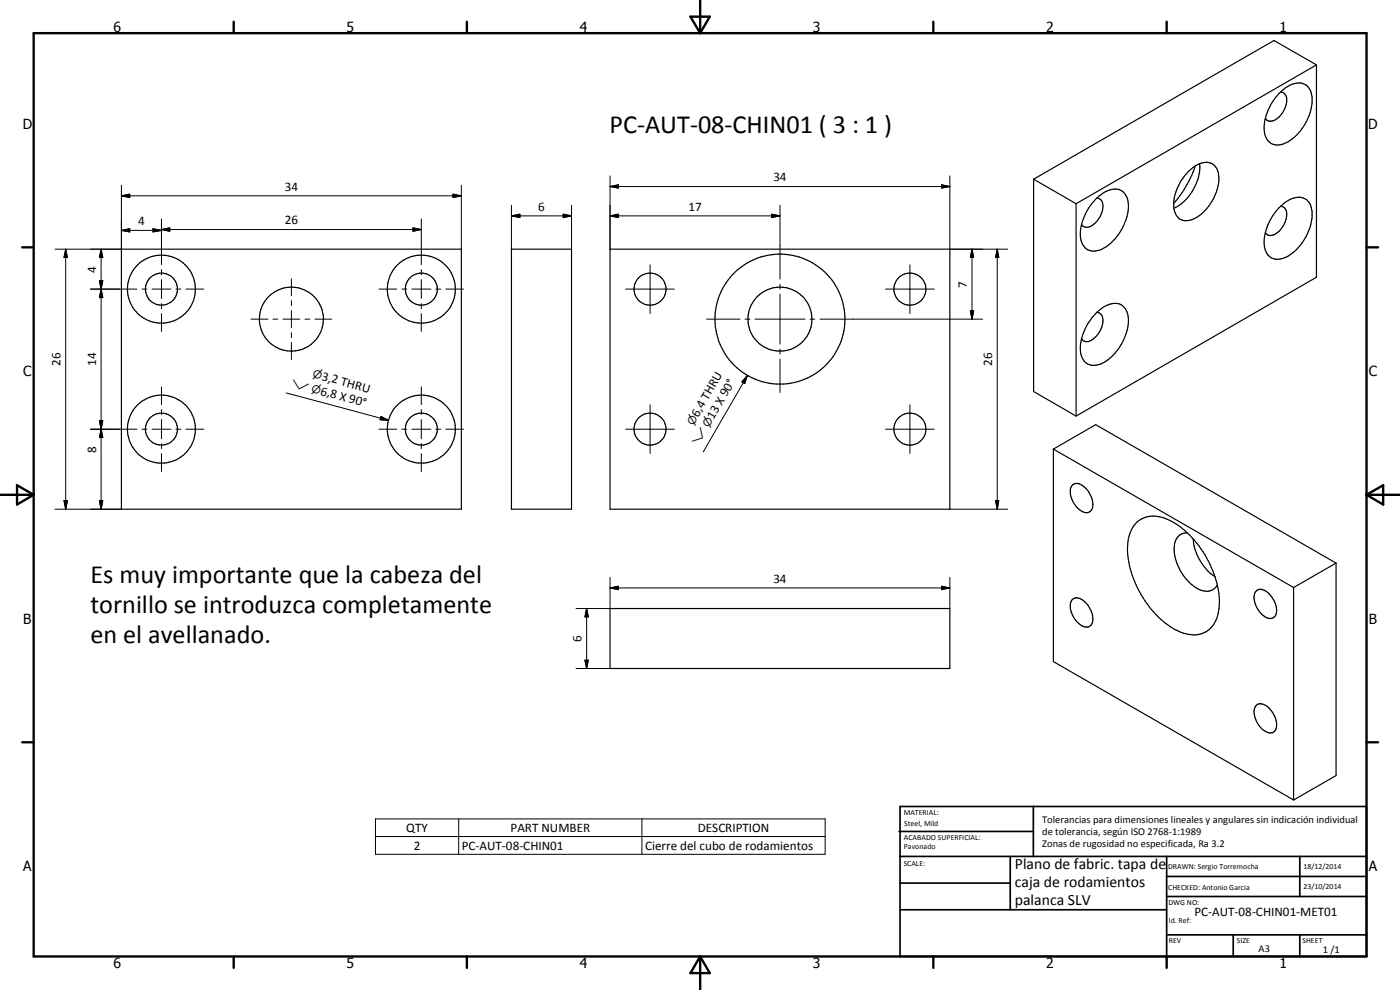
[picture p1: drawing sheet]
<svg xmlns="http://www.w3.org/2000/svg" width="420mm" height="297mm" viewBox="0 0 420 297" stroke-linecap="round" stroke-linejoin="round" font-family="sans-serif">
<g fill="none" stroke="#000" stroke-width=".35">
<path d="M395.1 19.5l-12.8-7.4-72.1 41.7M395.1 19.5l-72.2 41.6M395.1 19.5v63.7l-72.2 41.6M383.9 28a8.1 8.1 0 0 1 6.8-3 4.3 4.3 0 0 1 3.1 4.1 15.3 15.3 0 0 1-8.3 14 4.1 4.1 0 0 1-6.1-3.8 15.5 15.5 0 0 1 4.5-11.3zM384.3 27.6a2.25 2.25 0 0 1 1.9 2.9 6.2 6.2 0 0 1-5.2 5.9l-.6-.2-.6-.7M310.2 53.8l12.7 7.3M310.2 53.8v63.7l12.7 7.3M328.7 59.9a7.6 7.6 0 0 1 7.3-3 5.6 5.6 0 0 1 2.5 6.6 15.7 15.7 0 0 1-8.1 11.4 4.1 4.1 0 0 1-6.1-3.8 15.5 15.5 0 0 1 4.4-11.2zM329.1 59.4a2.19 2.19 0 0 1 1.9 3 7.2 7.2 0 0 1-4.5 5.8 1.87 1.87 0 0 1-1.9-.8M356.4 51.7a7.5 7.5 0 0 1 6.6-2.9 4.3 4.3 0 0 1 2.8 4.3 14.3 14.3 0 0 1-8.1 12.8 3.7 3.7 0 0 1-5.4-3.2 14.2 14.2 0 0 1 4.1-11zM358.7 49.8a32.4 32.4 0 0 1-6.5 11.2M360 49.1a14.3 14.3 0 0 1-7.7 13.4"/>
<path d="M36.4 74.8h102.1v78h-102.1zM153.5 74.8h18v78h-18zM183.1 74.8h102v78h-102zM322.9 61.1v63.7M383.9 62.3a7.9 7.9 0 0 1 6.8-3 4.2 4.2 0 0 1 3.1 4.1 15.2 15.2 0 0 1-8.8 14.2 4.2 4.2 0 0 1-5.6-4.7 15.8 15.8 0 0 1 4.5-10.6zM384.3 61.9a2.25 2.25 0 0 1 1.9 2.9 6.2 6.2 0 0 1-5.2 5.9l-.6-.2-.6-.7M328.7 94.1a7.6 7.6 0 0 1 7.3-2.9 5.6 5.6 0 0 1 2.5 6.6 15.5 15.5 0 0 1-8.1 11.4 4.1 4.1 0 0 1-6.1-3.8 15.5 15.5 0 0 1 4.4-11.3zM329.1 93.7a2.19 2.19 0 0 1 1.9 2.9 7.2 7.2 0 0 1-4.5 5.9l-1.2-.2-.7-.7M316.1 134.7l72.1 41.6M316.1 134.7l12.7-7.3 72.2 41.6M316.1 134.7v63.8l72.1 41.5M321.9 145.5a2.46 2.46 0 0 1 3.4 .5 6 6 0 0 1 2.2 7.2 2.23 2.23 0 0 1-3.3-.1 6.8 6.8 0 0 1-2.7-7.1z"/>
<path d="M341.2 156.7a8.4 8.4 0 0 1 9.8-.6 30 30 0 0 1 14.7 21.1 14.9 14.9 0 0 1-1.5 10.3 7.7 7.7 0 0 1-9.8 2.2 29 29 0 0 1-15.2-19.1 16.2 16.2 0 0 1 .8-12.4zM356.3 159.9a3.9 3.9 0 0 0-3.9 4.5 14.4 14.4 0 0 0 8.1 12.7 3.8 3.8 0 0 0 4.8-1.6M321.9 179.8a2.9 2.9 0 0 1 3.8 .9 5.9 5.9 0 0 1 1.8 6.8 2.49 2.49 0 0 1-3.7-.3 6.8 6.8 0 0 1-2.3-6.9zM358.1 161.7a15.2 15.2 0 0 0 6.5 11.3M377.1 177.2a3.4 3.4 0 0 1 4.4 1.7 6 6 0 0 1 1.3 5.8 2.17 2.17 0 0 1-3.4 .2 7 7 0 0 1-2.9-6.8zM388.2 176.3v63.7M401 169l-12.8 7.3M401 169v63.7l-12.8 7.3M183.1 182.6h102v18h-102zM377.1 211.6a2.81 2.81 0 0 1 3.8 .9 6.3 6.3 0 0 1 1.9 6.5 1.97 1.97 0 0 1-3 .5 7 7 0 0 1-3.3-7.1z"/>
<circle cx="48.5" cy="86.8" r="10.2"/>
<circle cx="48.5" cy="86.7" r="4.8"/>
<circle cx="87.4" cy="95.7" r="9.6"/>
<circle cx="126.4" cy="86.7" r="4.8"/>
<circle cx="126.4" cy="86.8" r="10.2"/>
<circle cx="195.1" cy="86.8" r="4.8"/>
<circle cx="234.1" cy="95.8" r="9.6"/>
<circle cx="234.1" cy="95.8" r="19.5"/>
<circle cx="273.1" cy="86.7" r="4.8"/>
<circle cx="48.4" cy="128.8" r="10.2"/>
<circle cx="48.5" cy="128.8" r="4.8"/>
<circle cx="126.4" cy="128.8" r="4.8"/>
<circle cx="126.4" cy="128.8" r="10.2"/>
<circle cx="195.1" cy="128.8" r="4.8"/>
<circle cx="273.1" cy="128.8" r="4.8"/>
</g>
<g fill="none" stroke="#000" stroke-width=".71">
<path d="M10.1 9.9h400v277.1h-400zM70.1 6.5v3.4M140.1 6.5v3.4M207.2 5h5.8l-2.9 4.9zM210.1 0v9.9M280.1 6.5v3.4M350.1 6.5v3.4M6.7 74.2h3.4M410.1 74.2h3.5M.1 148.5h10M5.1 145.6l5 2.9-5 2.9zM410.1 148.5h10"/>
<path d="M410.1 148.5l5-2.9v5.8zM6.7 222.7h3.4M410.1 222.7h3.5M70.1 287v3.4M140.1 287v3.4M210.1 287v10M210.1 287l2.9 5h-5.8zM280.1 287v3.4M350.1 287v3.4"/>
</g>
<g fill="none" stroke="#000" stroke-width=".51">
<path d="M269.8 249.5h40.3M270.1 242h140v45h-140zM270.1 257h140M303.2 257v16M310.1 242v15M350.1 257v30M390.1 257v12M270.1 265h33.1M270.1 273h80M350.1 269h60M350.1 263h60M350.1 280.5h60"/>
<path d="M370.1 280.5v6.5M390.1 280.5v6.5"/>
</g>
<g fill="none" stroke="#000" stroke-width=".3">
<path d="M36.4 58.8l2.5-.5v1zM36.4 58.8h102.1M36.4 55.6v19.2h-19.9M136 58.3l2.5 .5-2.5 .5zM138.5 55.6v19.2M183.1 56l2.5-.5v.9zM183.1 56h102M183.1 52.8v22M282.6 55.5l2.5 .5-2.5 .4zM285.1 52.8v22h17.4M19.7 74.8l.5 2.5h-1zM19.7 74.8v78"/>
<path d="M30.3 74.8l.5 2.5h-1zM30.3 74.8v78M36.4 69.1l2.5-.5v1zM36.4 69.1h12.1M45.9 68.6l2.6 .5-2.6 .5zM48.5 68.9l2.5-.5v1zM48.5 65.7v13.7M48.5 68.9h77.9M123.9 68.4l2.5 .5-2.5 .5zM126.4 65.7v13.7M153.5 64.8l2.5-.5v1zM153.5 64.8h18"/>
<path d="M153.5 61.6v13.2M169 64.3l2.5 .5-2.5 .5zM171.5 61.6v13.2M183.1 64.8l2.5-.5v1zM183.1 64.8h51M195.1 79.5v14.6M231.6 64.3l2.5 .5-2.5 .5zM234.1 61.6v22.1M273.1 79.5v14.6M291.7 74.8l.5 2.5h-1zM291.7 74.8v21M299.3 74.8l.5 2.5h-1z"/>
<path d="M299.3 74.8v78M27.2 86.7h13.9M29.8 84.2h1l-.5 2.5zM29.8 84.2l1 5.1h-1l1-5.1zM30.3 86.7l.5 2.6h-1zM42.6 86.7h1.5M45.6 86.7h5.7M48.5 80.9v1.5M48.5 83.9v5.7M48.5 91.1v1.5M48.5 94.1v5.3M52.8 86.7h1.5"/>
<path d="M55.8 86.7h5.4M75.3 95.8h5.1M81.9 95.8h1.5M84.9 95.8h5.1M87.4 83.7v5M87.4 90.2v1.5M87.4 93.2v5.1M87.4 99.8v1.5M91.5 95.8h1.5M94.5 95.8h5.1M113.7 86.7h5.4M120.6 86.7h1.5"/>
<path d="M123.6 86.7h5.7M126.4 80.9v1.5M126.4 83.9v5.7M126.4 91.1v1.5M126.4 94.1v5.3M130.8 86.7h1.5M133.8 86.7h5.3M187.8 86.7h14.6M212.1 95.8h10M223.6 95.8h1.5M226.6 95.8h15M234.1 85.3v1.4"/>
<path d="M234.1 88.3v15M243.1 95.8h1.4M246.1 95.8h48.8M265.8 86.7h14.6M291.2 93.3h1l-.5 2.5zM48.5 116.1v5.3M85.9 117.9l30.7 8.2M87.4 102.8v5.1M126.4 116.1v5.3M224.3 112.6l-.8 2.5-.8-.5zM224.3 112.6l-13.2 23M234.1 104.8v1.5"/>
<path d="M234.1 107.7v10.1M27.2 128.8h13.9M29.8 126.2h1l-.5 2.6zM30.3 128.8l.5 2.4h-1zM42.6 128.8h1.5M45.6 128.8h5.7M48.5 122.9v1.5M48.5 125.9v5.7M48.5 133.1v1.5M48.5 136.1v5.4M52.8 128.8h1.5M55.8 128.8h5.4"/>
<path d="M113.7 128.8h5.4M114.3 125l2.3 1.1-2.5-.2zM120.6 128.8h1.5M123.6 128.8h5.7M126.4 122.9v1.5M126.4 125.9v5.7M126.4 133.1v1.5M126.4 136.1v5.4M130.8 128.8h1.5M133.8 128.8h5.3M187.8 128.8h14.6M195.1 121.5v14.6"/>
<path d="M265.8 128.8h14.6M273.1 121.5v14.6M16.5 152.8h19.9M19.2 150.2h1l-.5 2.6zM29.8 150.2h1l-.5 2.6zM285.1 152.8h17.4M298.8 150.2h1l-.5 2.6zM183.1 176.4l2.5-.5v1zM183.1 173.2v9.4h-10.2M183.1 176.4h102M282.6 175.9l2.5 .5-2.5 .5zM285.1 173.2v9.4"/>
<path d="M175.5 198.1h1.1l-.5 2.5zM176.1 182.6l.5 2.5h-1.1zM176.1 182.6v18M172.9 200.6h10.2M112.7 245.7h134.9v10.6h-134.9zM112.7 251h134.9M137.7 245.7v10.6M192.6 245.7v10.6"/>
</g>
<g fill="#000">
<path d="M36.4 58.8l2.5-.5v1zM136 58.3l2.5 .5-2.5 .5zM183.1 56l2.5-.5v.9zM282.6 55.5l2.5 .5-2.5 .4zM19.7 74.8l.5 2.5h-1zM30.3 74.8l.5 2.5h-1zM36.4 69.1l2.5-.5v1zM45.9 68.6l2.6 .5-2.6 .5zM48.5 68.9l2.5-.5v1zM123.9 68.4l2.5 .5-2.5 .5zM153.5 64.8l2.5-.5v1zM169 64.3l2.5 .5-2.5 .5z"/>
<path d="M183.1 64.8l2.5-.5v1zM231.6 64.3l2.5 .5-2.5 .5zM291.7 74.8l.5 2.5h-1zM299.3 74.8l.5 2.5h-1zM29.8 84.2h1l-.5 2.5zM30.3 86.7l.5 2.6h-1zM291.2 93.3h1l-.5 2.5zM224.3 112.6l-.8 2.5-.8-.5zM29.8 126.2h1l-.5 2.6zM30.3 128.8l.5 2.4h-1zM114.3 125l2.3 1.1-2.5-.2zM19.2 150.2h1l-.5 2.6z"/>
<path d="M29.8 150.2h1l-.5 2.6zM298.8 150.2h1l-.5 2.6zM183.1 176.4l2.5-.5v1zM282.6 175.9l2.5 .5-2.5 .5zM175.5 198.1h1.1l-.5 2.5zM176.1 182.6l.5 2.5h-1.1z"/>
</g>
<g font-size="7.9">
<text x="182.9" y="40">PC-AUT-08-CHIN01 ( 3 : 1 )</text>
<text x="27.2" y="174.9">Es muy importante que la cabeza del</text>
<text x="27.2" y="183.9">tornillo se introduzca completamente</text>
<text x="27.2" y="192.9">en el avellanado.</text>
</g>
<g font-size="4.7">
<text x="304.6" y="260.8">Plano de fabric. tapa de</text>
<text x="304.6" y="266.2">caja de rodamientos</text>
<text x="304.6" y="271.6">palanca SLV</text>
</g>
<g font-size="4.2">
<text x="34" y="9.6">6</text>
<text x="104" y="9.6">5</text>
<text x="174" y="9.6">4</text>
<text x="244" y="9.6">3</text>
<text x="314" y="9.6">2</text>
<text x="384" y="9.6">1</text>
<text x="6.8" y="38.7">D</text>
<text x="410.6" y="38.7">D</text>
<text x="7" y="112.9">C</text>
<text x="410.8" y="112.9">C</text>
<text x="7" y="187.1">B</text>
<text x="410.8" y="187.1">B</text>
<text x="7" y="261.4">A</text>
<text x="410.8" y="261.4">A</text>
<text x="34" y="290.4">6</text>
<text x="104" y="290.4">5</text>
<text x="174" y="290.4">4</text>
<text x="244" y="290.4">3</text>
<text x="314" y="290.4">2</text>
<text x="384" y="290.4">1</text>
</g>
<g font-size="3.9">
<text x="85.5" y="57.2">34</text>
<text x="232.1" y="54.4">34</text>
<text x="161.5" y="63.2">6</text>
<text x="206.6" y="63.2">17</text>
<text x="41.5" y="67.6">4</text>
<text x="85.5" y="67.4">26</text>
<text x="28.8" y="81.8" transform="rotate(-90 28.8 81.8)">4</text>
<text x="290.2" y="86.3" transform="rotate(-90 290.2 86.3)">7</text>
<text x="18.2" y="109.8" transform="rotate(-90 18.2 109.8)">26</text>
<text x="28.8" y="109.8" transform="rotate(-90 28.8 109.8)">14</text>
<text x="96.4" y="114" transform="rotate(15 96.4 114)">3,2 THRU</text>
<text x="297.7" y="109.8" transform="rotate(-90 297.7 109.8)">26</text>
<text x="96" y="118.4" transform="rotate(15 96 118.4)">6,8 X 90°</text>
<text x="209.5" y="125.3" transform="rotate(-60 209.5 125.3)">6,4 THRU</text>
<text x="214.2" y="126" transform="rotate(-60 214.2 126)">13 X 90°</text>
<text x="28.8" y="135.8" transform="rotate(-90 28.8 135.8)">8</text>
<text x="232.1" y="174.9">34</text>
<text x="174.5" y="192.6" transform="rotate(-90 174.5 192.6)">6</text>
<text x="121.9" y="249.6">QTY</text>
<text x="153.2" y="249.6">PART NUMBER</text>
<text x="209.4" y="249.6">DESCRIPTION</text>
<text x="124.2" y="254.9">2</text>
<text x="138.6" y="254.9">PC-AUT-08-CHIN01</text>
<text x="193.6" y="255">Cierre del cubo de rodamientos</text>
<text x="358.5" y="275">PC-AUT-08-CHIN01-MET01</text>
</g>
<g font-size="3.3">
<text x="93.7" y="113.2" transform="rotate(15 93.7 113.2)">n</text>
<text x="87.2" y="116" transform="rotate(15 87.2 116)">w</text>
<text x="93.3" y="117.7" transform="rotate(15 93.3 117.7)">n</text>
<text x="208.1" y="127.8" transform="rotate(-60 208.1 127.8)">n</text>
<text x="212.8" y="128.4" transform="rotate(-60 212.8 128.4)">n</text>
<text x="209.6" y="133.9" transform="rotate(-60 209.6 133.9)">w</text>
</g>
<g font-size="3.1">
<text x="312.7" y="246.8">Tolerancias para dimensiones lineales y angulares sin indicación individual</text>
<text x="312.7" y="250.4">de tolerancia, según ISO 2768-1:1989</text>
<text x="312.7" y="254">Zonas de rugosidad no especificada, Ra 3.2</text>
<text x="377.7" y="285.6">A3</text>
<text x="397" y="285.9">1 /1</text>
</g>
<g font-size="2.4">
<text x="271.2" y="244.4">MATERIAL:</text>
<text x="271.3" y="252">ACABADO SUPERFICIAL:</text>
<text x="271.4" y="247.9">Steel, Mild</text>
<text x="271.3" y="254.6">Pavonado</text>
<text x="271.2" y="259.7">SCALE:</text>
<text x="350.6" y="260.8">DRAWN: Sergio Torremocha</text>
<text x="391.2" y="260.6">18/12/2014</text>
<text x="350.6" y="267">CHECKED: Antonio Garcia</text>
<text x="391.2" y="266.7">23/10/2014</text>
<text x="350.6" y="271.4">DWG NO:</text>
<text x="350.8" y="276.9">Id. Ref:</text>
<text x="350.8" y="282.8">REV</text>
<text x="371.2" y="282.9">SIZE</text>
<text x="390.9" y="282.9">SHEET</text>
</g>
</svg>
